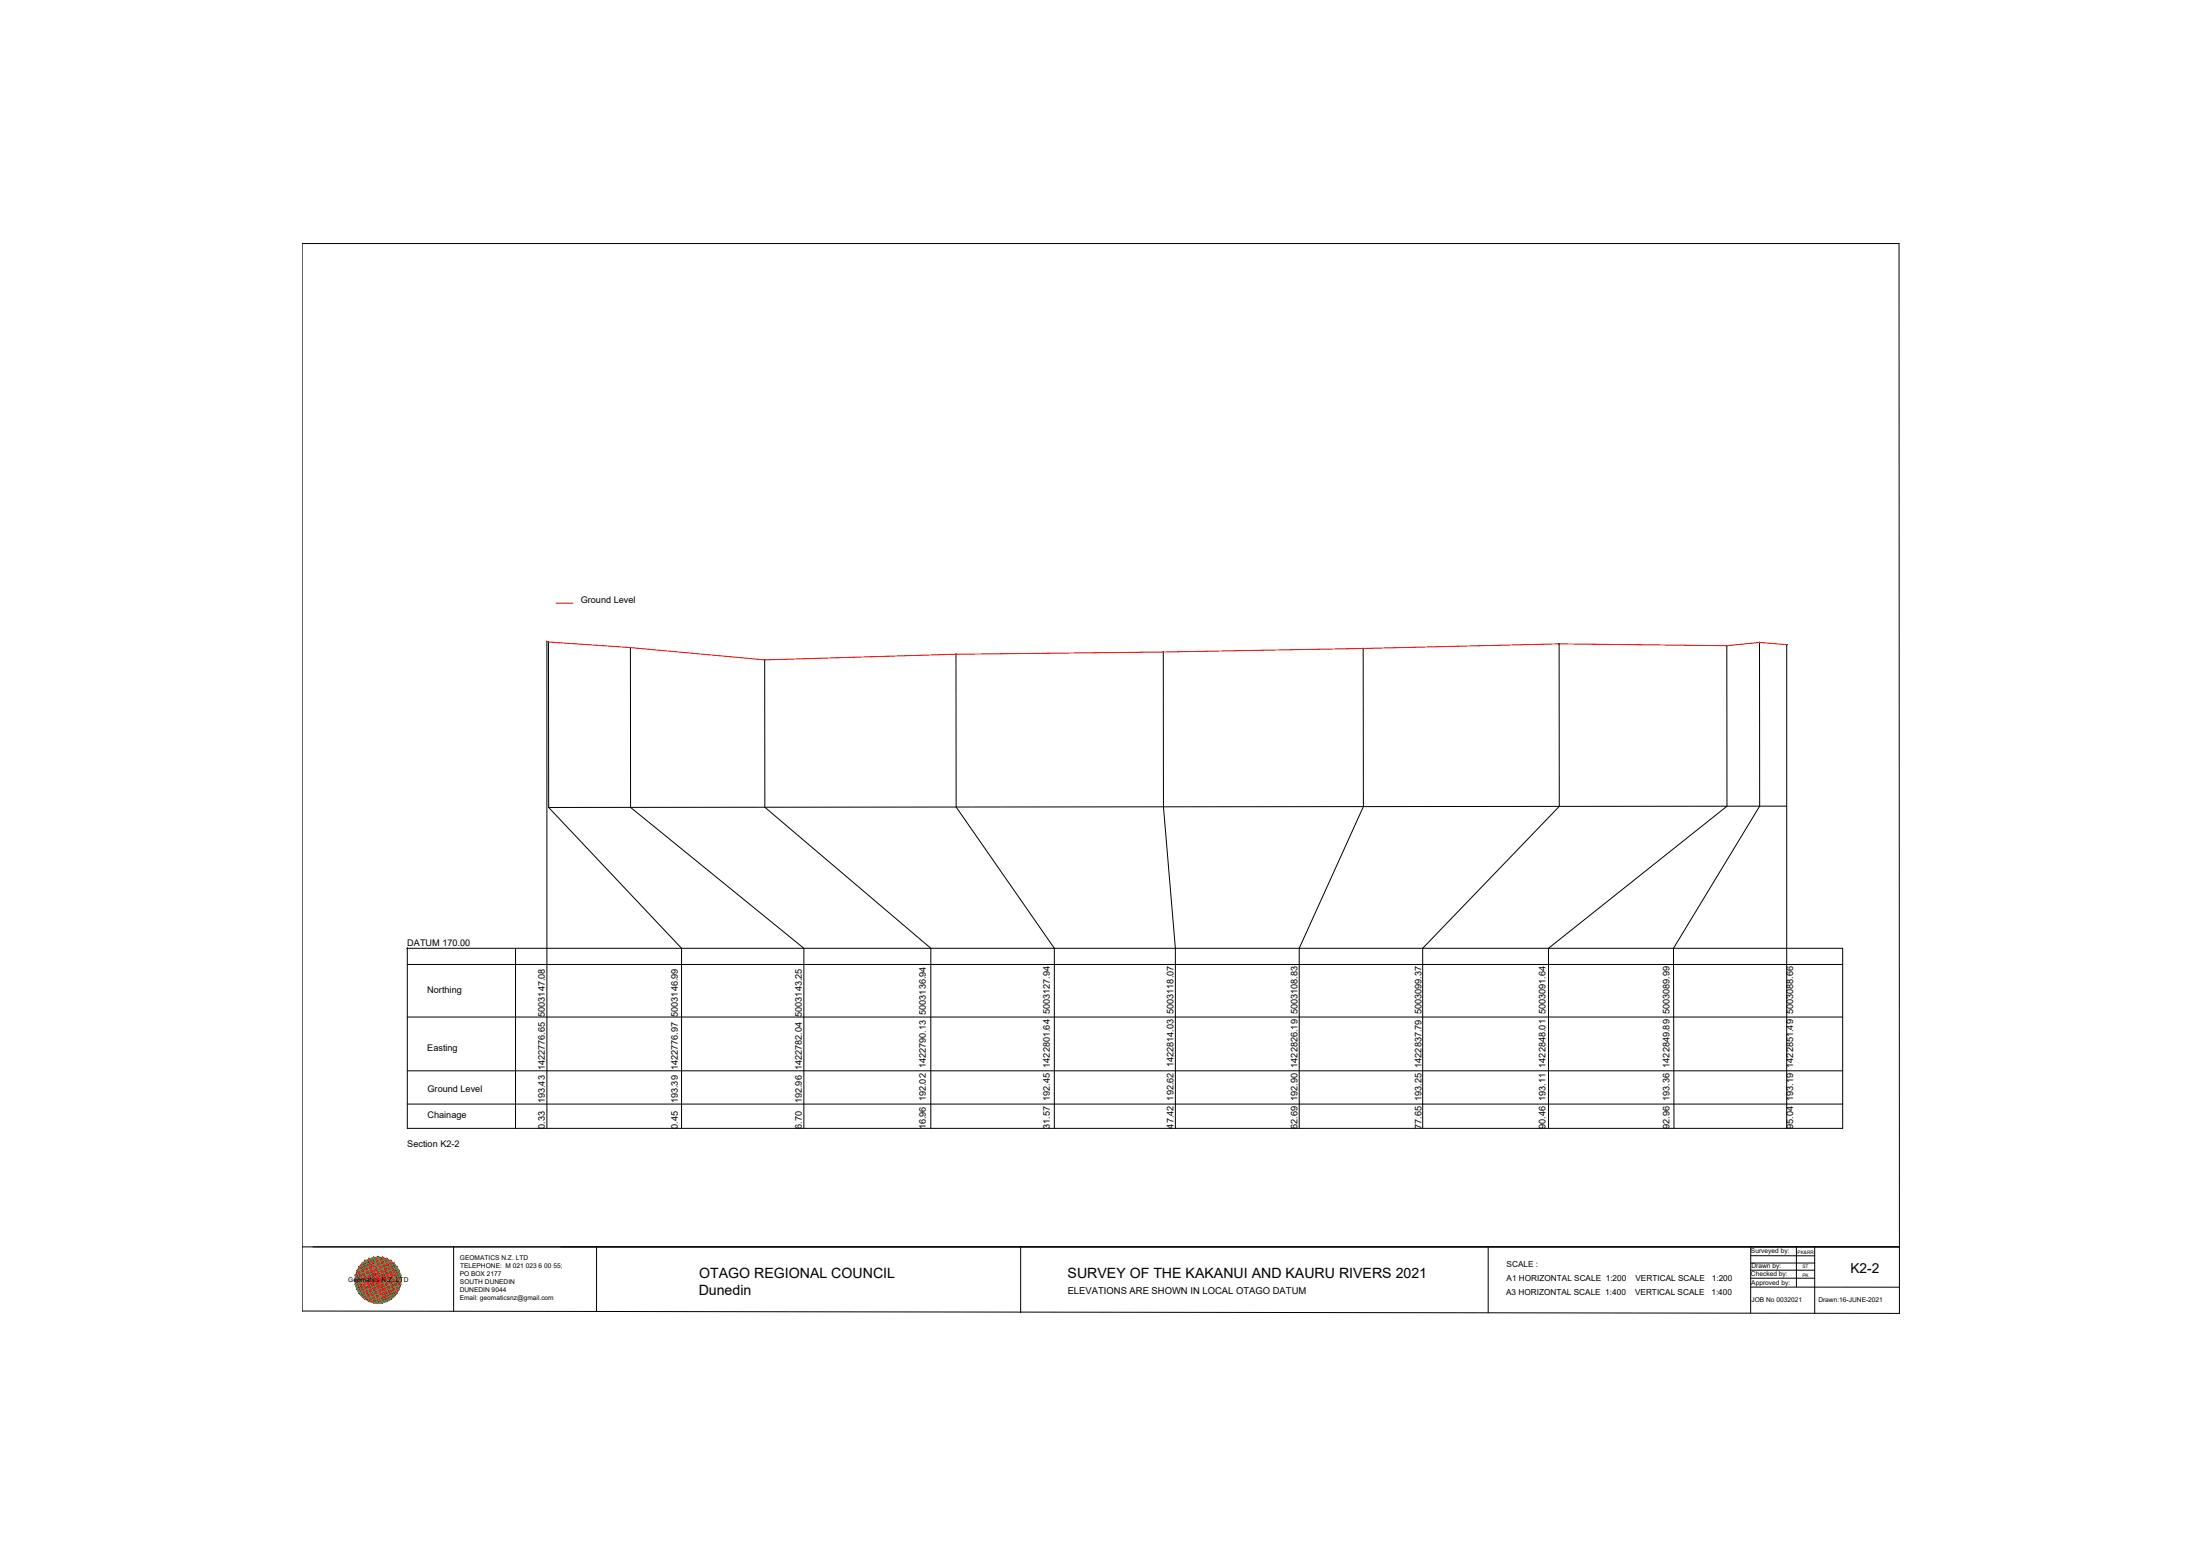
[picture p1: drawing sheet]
<svg xmlns="http://www.w3.org/2000/svg" width="420mm" height="297mm" viewBox="0 0 420 297" stroke-linecap="round" stroke-linejoin="round" font-family="sans-serif">
<!-- layer: 0 -->
<g fill="none" stroke="#000" stroke-width=".19">
<path d="M57.7 46.5h305l.1 204.2-305.1-.4zM104.4 122.4l.1 .1M104.4 122.4v93M104.5 122.4l-.1 .1M104.7 122.5l.1 .1M104.7 122.6l.1 31.5 25.4 26.9v34.4M104.8 122.5l-.1 .1M120.4 123.6v.1M120.4 123.6v30.5l33.1 26.9v34.4M146 125.9l.1 .1M146 126l.1 28.1 31.7 26.9v34.4M146.1 125.9l-.1 .1"/>
<path d="M182.5 124.9h.1M182.6 124.9v29.2l18.8 26.9v34.4M182.6 124.9h-.1M222.1 124.4l.1 .1M222.2 124.5v29.5l2.3 27v34.4M222.2 124.4l-.1 .1M260.3 123.8h.1M260.3 123.8l.1 30.2-12.3 27v34.4M260.4 123.8h-.1M297.8 123v30.9l-26.1 27.1v34.4M297.8 122.9l-.1 .1M329.8 123.2v.1"/>
<path d="M329.8 123.3v30.6l-34.1 27.1v34.4M336 122.6l.1 .1M336 122.6l.1 31.3-16.5 27.1 .1 34.4M336.1 122.6l-.1 .1M341.2 123l.1 .1M341.2 123.1v92.3M341.3 123l-.1 .1M341.2 153.9l-236.5 .2M77.8 181v.1M77.8 181h274.1v34.4h-274.1zM77.8 194.2h274.1M77.8 184.1h274.1"/>
<path d="M98.5 181v34.4M77.8 210.8h274.1M77.8 204.4h274.1M57.7 238h305.1M86.6 238v12.3M113.9 238v12.4M194.9 238v12.6M284.2 238v12.6M334.4 239.7h12.2M334.4 238l-.1 12.7M343.1 238v7.6M346.6 238v12.7"/>
<path d="M334.3 242.5h12.3M334.3 244h12.3M334.3 245.7h28.5M334.4 241.1h12.2"/>
<circle cx="104.4" cy="122.4" r=".03"/>
<circle cx="104.7" cy="122.5" r=".03"/>
<circle cx="120.4" cy="123.6" r=".03"/>
<circle cx="146" cy="126" r=".03"/>
<circle cx="182.6" cy="124.9" r=".03"/>
<circle cx="222.2" cy="124.5" r=".03"/>
<circle cx="260.3" cy="123.8" r=".03"/>
<circle cx="297.8" cy="122.9" r=".03"/>
<circle cx="329.8" cy="123.3" r=".03"/>
<circle cx="336" cy="122.6" r=".03"/>
<circle cx="341.2" cy="123.1" r=".03"/>
<circle cx="77.8" cy="181" r=".03"/>
</g>
<!-- layer: geo -->
<g fill="none" stroke="#545454" stroke-width=".19">
<path d="M72.2 240v8.8M67.8 244.4h8.8M67.8 243.5h8.7v1.7h-8.7zM68.1 242.7h.1M68.1 242.7h8.2v3.4h-8.2zM68.5 241.9h7.4v4.9h-7.4zM69.1 241.2h6.2v6.3h-6.2zM69.7 240.7h.1M69.7 240.7h5v7.4h-5zM70.5 240.3h3.4v8.2h-3.4zM71.3 240h1.8v8.7h-1.8zM75.9 241.9h.1"/>
<path d="M76.5 243.5h.1"/>
</g>
<g fill="none" stroke="#ff0" stroke-width=".19">
<path d="M67.8 244.4l4.4-4.4 4.4 4.4-4.4 4.3-4.4-4.3M67.9 243.5l3.4-3.5 5.2 5.2-3.4 3.5zM69.1 247.5h.1M69.1 241.2l6.2 6.3M69.7 248.1l-1.2-1.3 6.2-6.1 1.2 1.2-6.2 6.2M69.7 240.7l6.2 6.1-1.2 1.3-6.2-6.2zM70.5 248.5l-2.4-2.4 5.8-5.8 2.4 2.4-5.8 5.8M70.5 240.3l5.8 5.8-2.4 2.4-5.8-5.8 2.4-2.4M73.1 248.7h.1M73.1 240l3.4 3.5-5.2 5.2-3.5-3.5zM75.3 241.2h.1M75.3 241.2l-6.2 6.3"/>
<path d="M75.4 247.5h.1"/>
</g>
<g fill="none" stroke="#00b85c" stroke-width=".19">
<path d="M67.8 244.4l1.3 3.1 7.5-3.1-1.3-3.2-7.5 3.2M67.8 243.5l6.9-2.8 1.8 4.5-6.8 2.9zM67.8 245.2l8.1-3.3 .6 1.6-8 3.3zM68.1 242.7l8.2 3.4M68.1 242.7l2.4 5.8 5.8-2.4M68.5 241.9l4.6-1.9 2.8 6.8-4.6 1.9zM69.1 241.2l3.1-1.2 3.1 7.5-3.1 1.3zM69.7 240.7l1.6-.7 3.4 8.1-1.6 .6zM70.5 240.3l3.4 8.2M73.9 240.3l-3.4 8.2M73.9 240.3l2.4 5.8M73.9 240.3l-5.8 2.4"/>
<path d="M76.3 242.7l-8.2 3.4"/>
</g>
<g fill="none" stroke="#f00" stroke-width=".19">
<path d="M72.2 240h.1M72.2 240l1.7 8.5M72.2 239.9l-1.7 .4M72.2 240l4.1 6.1M72.2 239.9l-4.1 2.8M72.2 239.9l4.1 2.8M72.2 239.9l-4.1 6.2M72.2 240l1.7 .3M72.2 239.9l-1.7 8.6M67.8 244.4l.3 1.7M67.8 244.4l2.7 4.1M67.8 244.4l8.5 1.7"/>
<path d="M67.8 244.4h.1M67.8 245.2h.1M67.8 243.5h.1M67.8 243.5l8.7 1.7M67.8 243.5l.7 3.3M67.8 243.5l3.5 5.2M67.8 245.2l1.9 2.9M67.8 245.2l5.3 3.5M67.9 243.5l6.8 4.6M67.9 245.2l8 1.6M68.1 242.7l1 4.8M68.1 242.7l4.1 6.1"/>
<path d="M68.1 246.1l1 1.4M68.1 246.1l4.1 2.7M68.1 242.7l7.2 4.8M68.1 242.7l8.5 1.7M68.1 246.1l7.2 1.4M68.1 242.7l-.3 1.7M68.1 242.7h.1M68.1 246.1h.1M68.5 246.8h.1M68.5 241.9h.1M68.5 241.9l7.4 4.9M68.5 241.9l1.2 6.2"/>
<path d="M68.5 241.9l4.6 6.8M68.5 241.9l2.8-1.9-3.4 5.2M68.5 246.8l2.8 1.9M68.5 241.9l8 1.6M68.5 246.8l6.2 1.3M68.5 241.9l-.7 3.3M69.1 241.3h.1M69.1 241.2l1.4 7.3 4.8-1M69.1 241.2l4.8 7.3M69.1 241.2l7.2 4.9M69.1 247.5l1.4 1M69.1 241.2l-1 1.5"/>
<path d="M69.1 241.2l7.2 1.5M69.1 247.5l4.8 1M69.1 241.2l-1 4.9M69.1 247.5h.1M69.7 240.7h.1M69.7 248.1h.1M69.7 240.7l2.5 3.7M69.7 240.7l1.6 8M69.7 240.7l-1.9 2.8M69.7 240.7l6.2 1.2M69.7 248.1l3.4 .6M69.7 240.7l-1.2 6.1"/>
<path d="M69.7 240.7l6.8 4.5M70.5 240.3h.1M70.5 240.3l1.7 8.5M70.5 240.3l4.8 7.2M70.5 240.3l-1.4 .9M70.5 240.3l6.1 4.1M70.5 240.3l-2.7 4.1 6.1 4.1M70.5 240.3l4.8 .9M70.5 248.5l1.7 .3M70.5 240.3l-1.4 7.2M70.5 248.5h.1M71.3 240h.1"/>
<path d="M71.3 248.7h.1M71.3 240l.9 4.4M71.3 240l4.6 6.8M71.3 240l5.2 3.5M71.3 240l3.4 .7M71.3 240l-1.6 8.1M72.2 244.4l.9 4.3M72.2 244.4l2.5 3.7M72.2 244.4l-.9 4.3M72.2 248.8h.1M73.1 248.7h.1M73.1 240h.1"/>
<path d="M73.1 240l-.9 4.4M73.1 240l1.6 8.1M73.1 240l-3.4 .7M73.1 240l3.4 5.2M73.1 240l-5.2 3.5M73.1 240l2.8 1.9M73.1 240l-4.6 6.8M73.9 240.3h.1M73.9 240.3l1.4 7.2M73.9 240.3l-4.8 .9M73.9 248.5l-1.7 .3M73.9 240.3l2.7 4.1"/>
<path d="M73.9 240.3l-6.1 4.1M73.9 240.3l1.4 .9M73.9 240.3l-4.8 7.2M73.9 240.3l-1.7 8.5M73.9 248.4h.1M74.7 248.1h.1M74.7 240.7h.1M74.7 240.7l-5 7.4M74.7 240.7l1.2 6.1M74.7 240.7l-6.2 1.2M74.7 248.1l-3.4 .6M74.7 240.7l1.8 2.8"/>
<path d="M74.7 240.7l-6.8 4.5M74.7 240.7l-1.6 8M75.3 241.2h.1M75.3 241.2l1 4.9M75.3 241.2l-7.2 1.5M75.3 241.2l1 1.5M75.3 247.5l-1.4 1M75.3 241.2l-1.4 7.3M75.3 247.5h.1M75.3 241.2l-7.2 4.9M75.3 241.2l-4.8 7.3M75.9 241.9h.1"/>
<path d="M75.9 241.9l-7.4 4.9M75.9 241.9l.6 3.3M75.9 241.9l-8 1.6M75.9 246.8l-6.2 1.3M75.9 246.8l-2.8 1.9M75.9 241.9l-4.6 6.8M75.9 241.9l-1.2 6.2M75.9 246.8h.1M76.3 242.7h.1M76.3 246h.1M76.3 242.7l.3 1.7M76.3 242.7l-8.5 1.7"/>
<path d="M76.3 246.1l-7.2 1.4M76.3 246.1l-4.1 2.7M76.3 242.7l-7.2 4.8M76.3 242.7l-4.1 6.1M76.3 246.1l-1 1.4M76.3 242.7l-1 4.8M76.5 243.5h.1M76.5 245.2h.1M76.5 243.5l-8.7 1.7M76.5 245.2l-8 1.6M76.5 243.5l-6.8 4.6M76.5 245.2l-5.2 3.5"/>
<path d="M76.5 243.5l-3.4 5.2M76.5 245.2l-1.8 2.9M76.5 243.5l-.6 3.3M76.6 244.3h.1M76.6 244.4l-8.5 1.7M76.6 244.4l-6.1 4.1M76.6 244.4l-2.7 4.1M76.6 244.4l-.3 1.7"/>
</g>
<!-- layer: 0 -->
<path d="M106.2 115.1h3.2M104.4 122.4l16 1.2 25.6 2.4 36.6-1.1 39.6-.4 38.1-.7 37.5-.9 32 .4 6.2-.7 5.2 .5" fill="none" stroke="#f00" stroke-width=".19"/>
<g font-size="2.7">
<text x="133.5" y="244">OTAGO REGIONAL COUNCIL</text>
<text x="203.9" y="244">SURVEY OF THE KAKANUI AND KAURU RIVERS 2021</text>
<text x="133.4" y="247.2">Dunedin</text>
</g>
<text font-size="2.6" x="353.4" y="243">K2-2</text>
<text font-size="1.8" x="203.9" y="247">ELEVATIONS ARE SHOWN IN LOCAL OTAGO DATUM</text>
<g font-size="1.7">
<text x="110.9" y="115.2">Ground Level</text>
<text x="77.8" y="180.7">DATUM 170.00</text>
<text x="81.6" y="189.6">Northing</text>
<text x="81.6" y="200.6">Easting</text>
<text x="81.7" y="208.5">Ground Level</text>
<text x="81.7" y="213.3">Chainage</text>
<text x="104" y="215.5" transform="rotate(-90 104 215.5)">0.33</text>
<text x="104" y="210.6" transform="rotate(-90 104 210.6)">193.43 1422776.65 5003147.08</text>
<text x="129.5" y="215.5" transform="rotate(-90 129.5 215.5)">0.45</text>
<text x="129.5" y="210.6" transform="rotate(-90 129.5 210.6)">193.39 1422776.97 5003146.99</text>
<text x="153.1" y="215.5" transform="rotate(-90 153.1 215.5)">6.70</text>
<text x="153.1" y="210.6" transform="rotate(-90 153.1 210.6)">192.96 1422782.04 5003143.25</text>
<text x="176.8" y="215.6" transform="rotate(-90 176.8 215.6)">16.96 192.02 1422790.13 5003136.94</text>
<text x="200.5" y="215.5" transform="rotate(-90 200.5 215.5)">31.57 192.45 1422801.64 5003127.94</text>
<text x="224.1" y="215.4" transform="rotate(-90 224.1 215.4)">47.42 192.62 1422814.03 5003118.07</text>
<text x="247.8" y="215.5" transform="rotate(-90 247.8 215.5)">62.69 192.90 1422826.19 5003108.83</text>
<text x="271.5" y="215.5" transform="rotate(-90 271.5 215.5)">77.65 193.25 1422837.79 5003099.37</text>
<text x="295.1" y="215.5" transform="rotate(-90 295.1 215.5)">90.46 193.11 1422848.01 5003091.64</text>
<text x="318.8" y="215.5" transform="rotate(-90 318.8 215.5)">92.96 193.36 1422849.89 5003089.99</text>
<text x="342.5" y="215.5" transform="rotate(-90 342.5 215.5)">95.04 193.19 1422851.49 5003088.66</text>
<text x="77.8" y="219">Section K2-2</text>
</g>
<g font-size="1.6">
<text x="287.7" y="244.5">A1 HORIZONTAL SCALE 1:200</text>
<text x="287.7" y="241.9">SCALE :</text>
<text x="312.4" y="244.5">VERTICAL SCALE</text>
<text x="326.9" y="244.5">1:200</text>
<text x="287.6" y="247.2">A3 HORIZONTAL SCALE 1:400</text>
<text x="312.3" y="247.2">VERTICAL SCALE</text>
<text x="326.9" y="247.2">1:400</text>
</g>
<g font-size="1.3">
<text x="334.4" y="239.3">Surveyed by:</text>
<text x="66.5" y="244.8">Geomatics N.Z. LTD</text>
<text x="87.8" y="243.6">PO BOX 2177</text>
<text x="87.8" y="240.5">GEOMATICS N.Z. LTD</text>
<text x="87.8" y="245.1">SOUTH DUNEDIN</text>
<text x="87.9" y="242.1">TELEPHONE: M 021 023 6 00 55;</text>
<text x="334.4" y="243.6">Checked by:</text>
<text x="334.5" y="245.3">Approved by:</text>
<text x="334.5" y="242.1">Drawn by:</text>
<text x="87.8" y="246.6">DUNEDIN 9044</text>
<text x="87.8" y="248.1">Email: geomaticsnz@gmail.com</text>
<text x="334.5" y="248.5">JOB No 0032021</text>
<text x="347.3" y="248.5">Drawn:16-JUNE-2021</text>
</g>
<g font-size=".9">
<text x="343.3" y="239.3">PK&amp;RR</text>
<text x="344.2" y="242.1">ST</text>
<text x="344.2" y="243.8">PK</text>
</g>
</svg>
